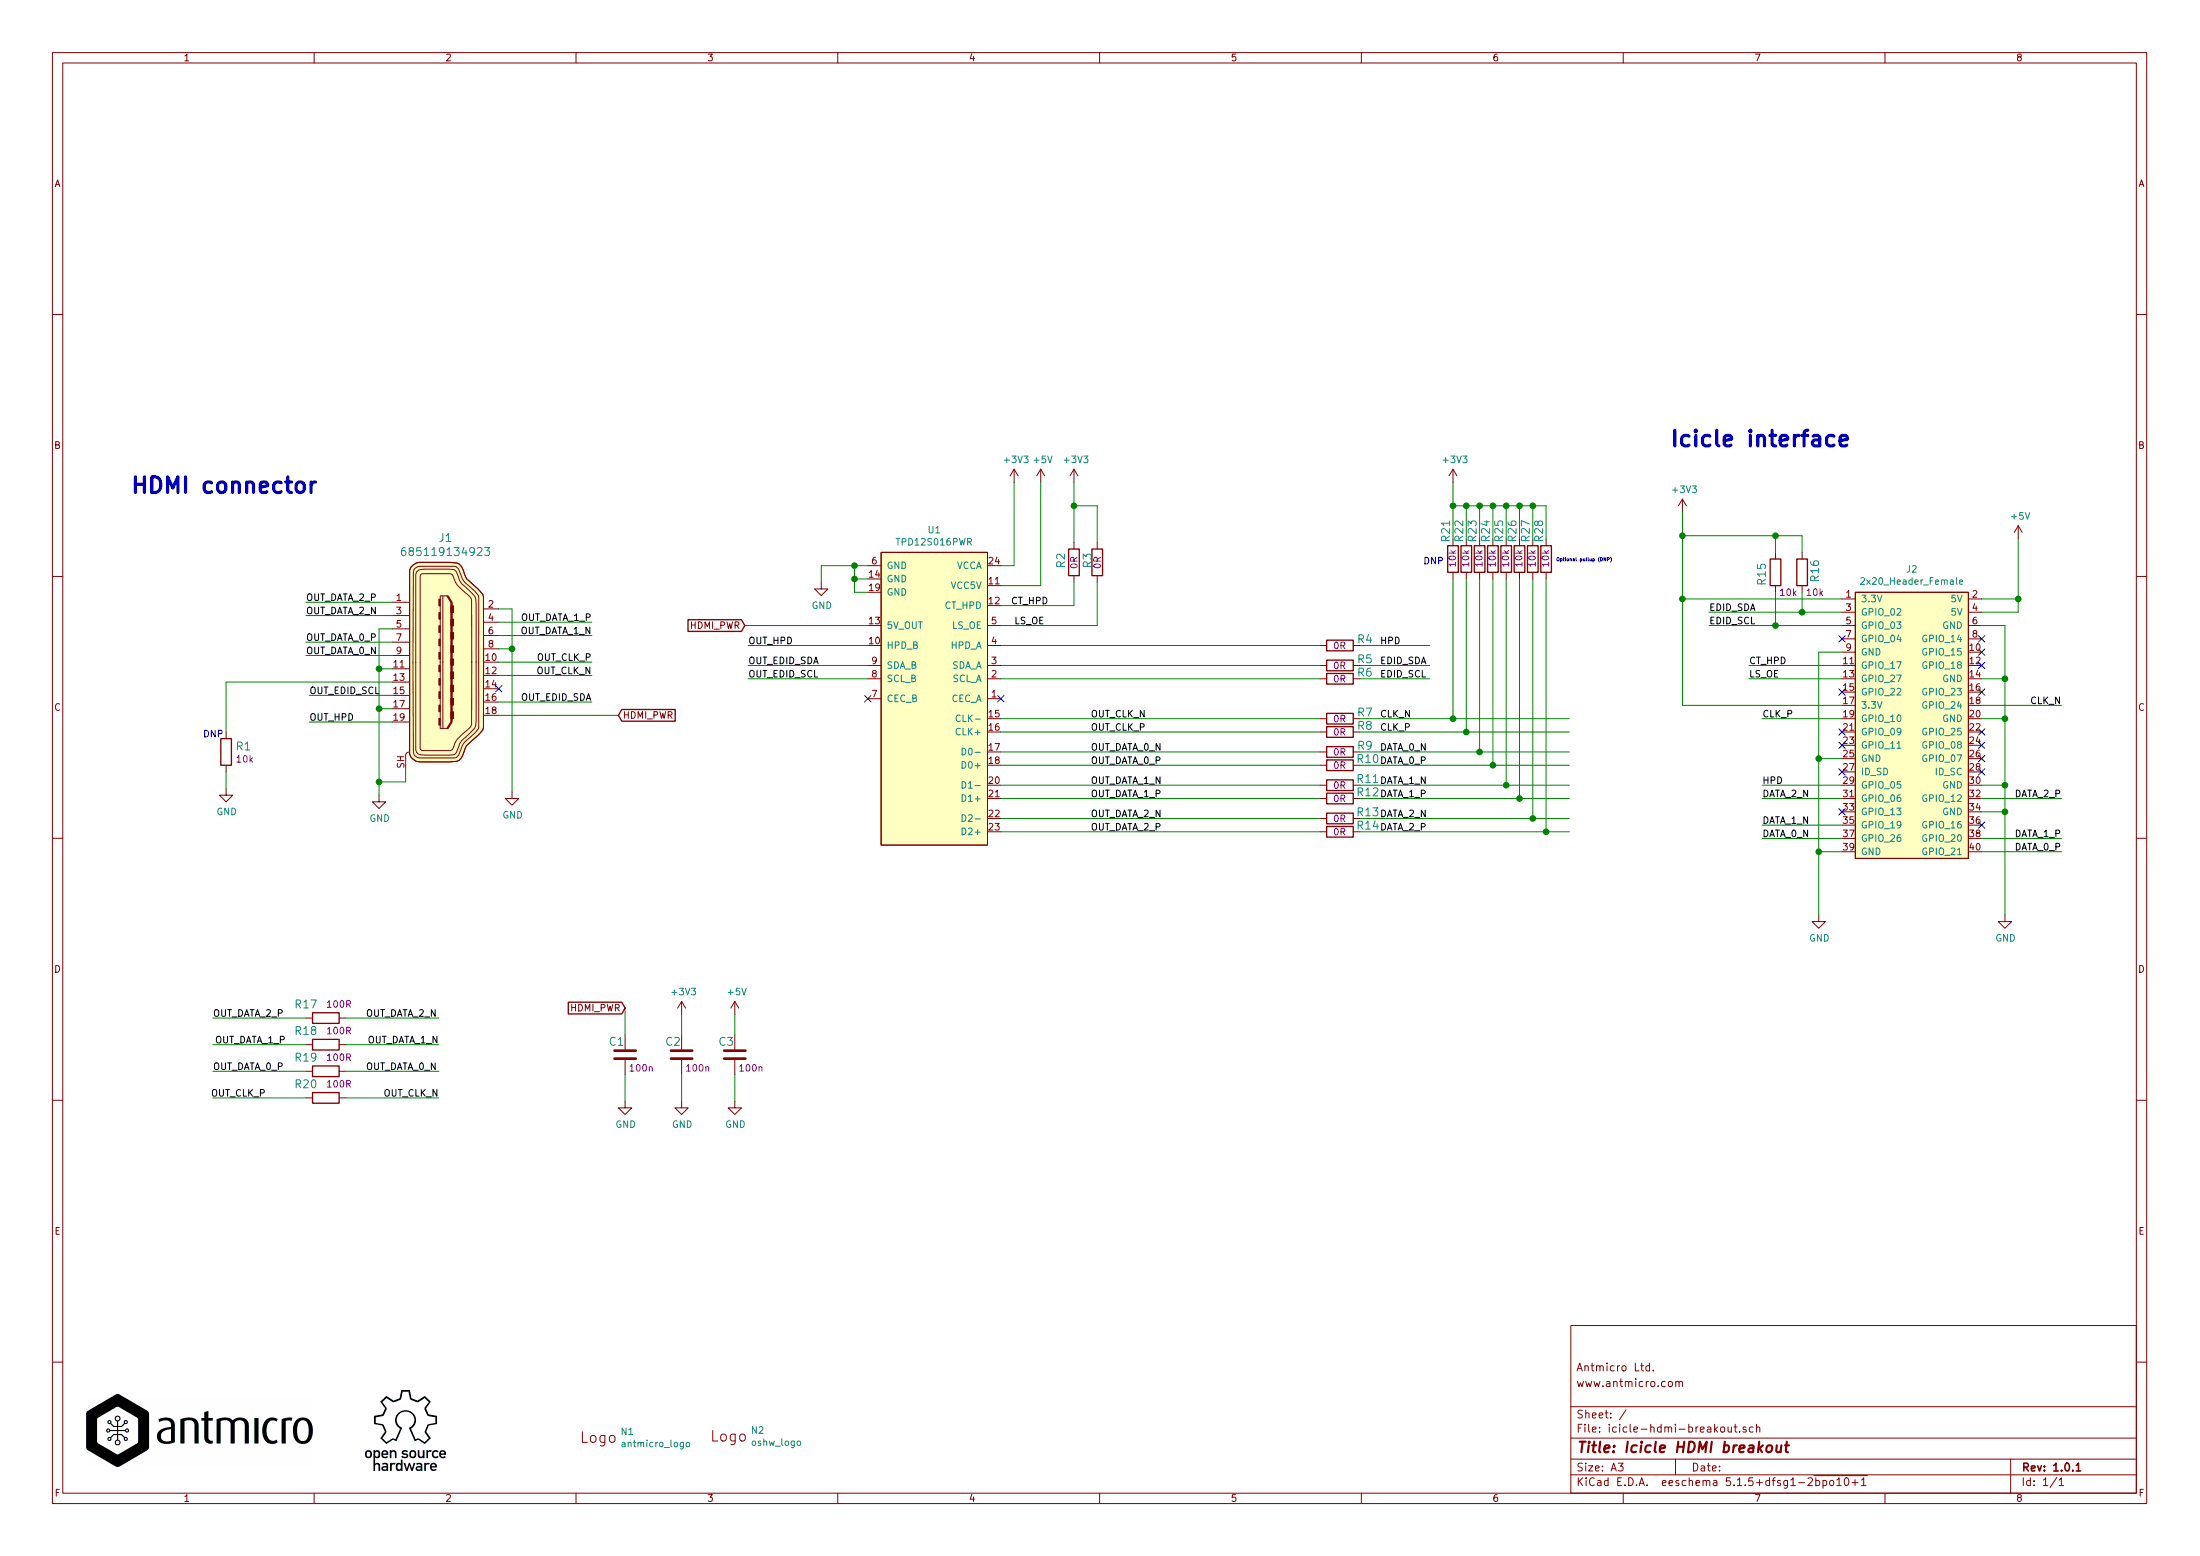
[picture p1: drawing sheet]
EESchema Schematic File Version 4
EELAYER 30 0
EELAYER END
$Descr A3 16535 11693
encoding utf-8
Sheet 1 1
Title "Icicle HDMI breakout"
Date ""
Rev "1.0.1"
Comp ""
Comment1 "www.antmicro.com"
Comment2 "Antmicro Ltd."
Comment3 ""
Comment4 ""
$EndDescr
Text Notes 975  3725 0    118  ~ 24
HDMI connector
$Comp
L icicle-hdmi-breakout:R_0R_0402 R14
U 1 1
P 10075 6250
F 0 "R14" H 9775 6300 60  0000 L CNN
F 1 "R_0R_0402" H 10075 6100 60  0001 C CNN
F 2 "icicle-hdmi-breakout-footprints:0402-res" H 10275 6450 60  0001 L CNN
F 3 "" H 10075 6250 50  0001 C CNN
F 4 "PANASONIC" H 10275 6650 60  0001 L CNN "Manufacturer"
F 5 "ERJ2GE0R00X" H 10275 6550 60  0001 L CNN "MPN"
F 6 "0R" H 10025 6250 50  0000 L CNN "Val"
	1    10075 6250
	-1   0    0    -1  
$EndComp
$Comp
L icicle-hdmi-breakout:R_0R_0402 R12
U 1 1
P 10075 6000
F 0 "R12" H 9775 6050 60  0000 L CNN
F 1 "R_0R_0402" H 10075 5850 60  0001 C CNN
F 2 "icicle-hdmi-breakout-footprints:0402-res" H 10275 6200 60  0001 L CNN
F 3 "" H 10075 6000 50  0001 C CNN
F 4 "PANASONIC" H 10275 6400 60  0001 L CNN "Manufacturer"
F 5 "ERJ2GE0R00X" H 10275 6300 60  0001 L CNN "MPN"
F 6 "0R" H 10025 6000 50  0000 L CNN "Val"
	1    10075 6000
	-1   0    0    -1  
$EndComp
$Comp
L icicle-hdmi-breakout:R_0R_0402 R11
U 1 1
P 10075 5900
F 0 "R11" H 9775 5950 60  0000 L CNN
F 1 "R_0R_0402" H 10075 5750 60  0001 C CNN
F 2 "icicle-hdmi-breakout-footprints:0402-res" H 10275 6100 60  0001 L CNN
F 3 "" H 10075 5900 50  0001 C CNN
F 4 "PANASONIC" H 10275 6300 60  0001 L CNN "Manufacturer"
F 5 "ERJ2GE0R00X" H 10275 6200 60  0001 L CNN "MPN"
F 6 "0R" H 10025 5900 50  0000 L CNN "Val"
	1    10075 5900
	-1   0    0    -1  
$EndComp
$Comp
L icicle-hdmi-breakout:R_0R_0402 R9
U 1 1
P 10075 5650
F 0 "R9" H 9825 5700 60  0000 L CNN
F 1 "R_0R_0402" H 10075 5500 60  0001 C CNN
F 2 "icicle-hdmi-breakout-footprints:0402-res" H 10275 5850 60  0001 L CNN
F 3 "" H 10075 5650 50  0001 C CNN
F 4 "PANASONIC" H 10275 6050 60  0001 L CNN "Manufacturer"
F 5 "ERJ2GE0R00X" H 10275 5950 60  0001 L CNN "MPN"
F 6 "0R" H 10025 5650 50  0000 L CNN "Val"
	1    10075 5650
	-1   0    0    -1  
$EndComp
$Comp
L icicle-hdmi-breakout:R_0R_0402 R8
U 1 1
P 10075 5500
F 0 "R8" H 9825 5550 60  0000 L CNN
F 1 "R_0R_0402" H 10075 5350 60  0001 C CNN
F 2 "icicle-hdmi-breakout-footprints:0402-res" H 10275 5700 60  0001 L CNN
F 3 "" H 10075 5500 50  0001 C CNN
F 4 "PANASONIC" H 10275 5900 60  0001 L CNN "Manufacturer"
F 5 "ERJ2GE0R00X" H 10275 5800 60  0001 L CNN "MPN"
F 6 "0R" H 10025 5500 50  0000 L CNN "Val"
	1    10075 5500
	-1   0    0    -1  
$EndComp
$Comp
L icicle-hdmi-breakout:R_0R_0402 R7
U 1 1
P 10075 5400
F 0 "R7" H 9825 5450 60  0000 L CNN
F 1 "R_0R_0402" H 10075 5250 60  0001 C CNN
F 2 "icicle-hdmi-breakout-footprints:0402-res" H 10275 5600 60  0001 L CNN
F 3 "" H 10075 5400 50  0001 C CNN
F 4 "PANASONIC" H 10275 5800 60  0001 L CNN "Manufacturer"
F 5 "ERJ2GE0R00X" H 10275 5700 60  0001 L CNN "MPN"
F 6 "0R" H 10025 5400 50  0000 L CNN "Val"
	1    10075 5400
	-1   0    0    -1  
$EndComp
Wire Wire Line
	2850 5025 2850 4725
Connection ~ 2850 5025
Wire Wire Line
	2950 5025 2850 5025
Wire Wire Line
	4450 4975 3750 4975
Wire Wire Line
	2950 4725 2850 4725
Wire Wire Line
	2300 4925 2950 4925
Text Label 2300 4925 0    50   ~ 0
OUT_DATA_0_N
Wire Wire Line
	3750 4775 4450 4775
Wire Wire Line
	3750 5075 4450 5075
Wire Wire Line
	2950 4825 2300 4825
Wire Wire Line
	3750 4675 4450 4675
Wire Wire Line
	2950 4625 2300 4625
Wire Wire Line
	2950 4525 2300 4525
Wire Wire Line
	3050 5775 3050 5875
$Comp
L icicle-hdmi-breakout:685119134923 J1
U 1 1
P 3350 4975
F 0 "J1" H 3350 5912 60  0000 C CNN
F 1 "685119134923" H 3350 5806 60  0000 C CNN
F 2 "icicle-hdmi-breakout-footprints:HDMI_A_Female_685119134923" H 3550 5175 60  0001 L CNN
F 3 "https://en.wikipedia.org/wiki/HDMI" H 3550 5275 60  0001 L CNN
F 4 "685119134923" H 3550 5475 60  0001 L CNN "MPN"
F 5 "Amphenol" H 3550 6075 60  0001 L CNN "Manufacturer"
	1    3350 4975
	1    0    0    -1  
$EndComp
$Comp
L icicle-hdmi-breakout:GND #PWR02
U 1 1
P 2850 5975
F 0 "#PWR02" H 2850 5725 50  0001 C CNN
F 1 "GND" H 2855 5802 50  0000 C CNN
F 2 "" H 2850 5975 50  0001 C CNN
F 3 "" H 2850 5975 50  0001 C CNN
	1    2850 5975
	1    0    0    -1  
$EndComp
Text Label 2300 4825 0    50   ~ 0
OUT_DATA_0_P
Text Label 4450 4775 2    50   ~ 0
OUT_DATA_1_N
Text Label 4450 4675 2    50   ~ 0
OUT_DATA_1_P
Text Label 4450 5075 2    50   ~ 0
OUT_CLK_N
Text Label 4450 4975 2    50   ~ 0
OUT_CLK_P
Text Label 2300 4525 0    50   ~ 0
OUT_DATA_2_P
Text Label 2300 4625 0    50   ~ 0
OUT_DATA_2_N
Text Label 8200 5900 0    50   ~ 0
OUT_DATA_1_N
Text Label 8200 6000 0    50   ~ 0
OUT_DATA_1_P
Text Label 8200 5500 0    50   ~ 0
OUT_CLK_P
Text Label 8200 6250 0    50   ~ 0
OUT_DATA_2_P
Text Label 8200 6150 0    50   ~ 0
OUT_DATA_2_N
Text Label 8200 5400 0    50   ~ 0
OUT_CLK_N
Wire Wire Line
	13250 5400 13850 5400
Wire Wire Line
	13850 6200 13250 6200
Wire Wire Line
	14900 6300 15500 6300
Text Label 15500 6300 2    50   ~ 0
DATA_1_P
Text Label 13250 5400 0    50   ~ 0
CLK_P
Wire Wire Line
	13250 6300 13850 6300
Text Label 13250 6300 0    50   ~ 0
DATA_0_N
Wire Wire Line
	14900 6400 15500 6400
Wire Wire Line
	13850 6000 13250 6000
Wire Wire Line
	14900 6000 15500 6000
Text Label 15500 6400 2    50   ~ 0
DATA_0_P
Text Label 15500 5300 2    50   ~ 0
CLK_N
Wire Wire Line
	14900 5300 15500 5300
Text Label 13250 6000 0    50   ~ 0
DATA_2_N
Text Label 15500 6000 2    50   ~ 0
DATA_2_P
Text Label 13250 6200 0    50   ~ 0
DATA_1_N
$Comp
L icicle-hdmi-breakout:2x20_Header_Female J2
U 1 1
P 14400 4800
F 0 "J2" H 14375 5325 50  0000 C CNN
F 1 "2x20_Header_Female" H 14375 5234 50  0000 C CNN
F 2 "icicle-hdmi-breakout-footprints:PinHeader_2x40_P2.54_Drill1mm" H 15400 3900 60  0001 L CNN
F 3 "http://www.farnell.com/datasheets/2585490.pdf?_ga=2.43255777.554339948.1570014617-156563690.1566371002&_gac=1.3485316.1567754175.EAIaIQobChMI-6rQsNO75AIVzpAYCh2nygb2EAQYASABEgIdyvD_BwE" H 15400 4050 60  0001 L CNN
F 4 "2214S-40SG-85 " H 14050 2900 60  0001 L CNN "MPN"
F 5 "MULTICOMP" H 14200 2800 60  0001 L CNN "Manufacturer"
	1    14400 4800
	1    0    0    -1  
$EndComp
Text Label 12850 4700 0    50   ~ 0
EDID_SCL
Text Label 12850 4600 0    50   ~ 0
EDID_SDA
Text Label 13250 5900 0    50   ~ 0
HPD
Wire Wire Line
	13250 5900 13850 5900
Wire Wire Line
	2850 5025 2850 5325
Wire Wire Line
	2950 5425 2325 5425
Text Label 2325 5425 0    50   ~ 0
OUT_HPD
Wire Wire Line
	13850 5300 12650 5300
Wire Wire Line
	12650 5300 12650 4500
Wire Wire Line
	13850 4500 12650 4500
Connection ~ 12650 4500
Wire Wire Line
	12650 4500 12650 4025
$Comp
L icicle-hdmi-breakout:+3V3 #PWR013
U 1 1
P 12650 3850
F 0 "#PWR013" H 12650 3700 50  0001 C CNN
F 1 "+3V3" H 12665 4023 50  0000 C CNN
F 2 "" H 12650 3850 50  0001 C CNN
F 3 "" H 12650 3850 50  0001 C CNN
	1    12650 3850
	1    0    0    -1  
$EndComp
$Comp
L icicle-hdmi-breakout:R_10k_0402 R16
U 1 1
P 13550 4300
F 0 "R16" H 13450 4400 60  0000 L CNN
F 1 "R_10k_0402" H 13550 4150 60  0001 C CNN
F 2 "icicle-hdmi-breakout-footprints:0402-res" H 13750 4500 60  0001 L CNN
F 3 "" H 13550 4300 50  0001 C CNN
F 4 "VISHAY" H 13750 4700 60  0001 L CNN "Manufacturer"
F 5 "CRCW040210K0FKEDHP" H 13750 4600 60  0001 L CNN "MPN"
F 6 "10k" V 13700 4325 50  0000 L CNN "Val"
	1    13550 4300
	0    1    1    0   
$EndComp
Wire Wire Line
	13550 4600 13550 4450
Wire Wire Line
	13350 4700 13350 4450
$Comp
L icicle-hdmi-breakout:R_10k_0402 R15
U 1 1
P 13350 4300
F 0 "R15" H 13275 4200 60  0000 L CNN
F 1 "R_10k_0402" H 13350 4150 60  0001 C CNN
F 2 "icicle-hdmi-breakout-footprints:0402-res" H 13550 4500 60  0001 L CNN
F 3 "" H 13350 4300 50  0001 C CNN
F 4 "VISHAY" H 13550 4700 60  0001 L CNN "Manufacturer"
F 5 "CRCW040210K0FKEDHP" H 13550 4600 60  0001 L CNN "MPN"
F 6 "10k" V 13500 4325 50  0000 L CNN "Val"
	1    13350 4300
	0    1    1    0   
$EndComp
Wire Wire Line
	13550 4150 13550 4025
Wire Wire Line
	13350 4025 13350 4150
Wire Wire Line
	13350 4025 13550 4025
Connection ~ 13350 4700
Wire Wire Line
	13350 4700 13850 4700
Connection ~ 13550 4600
Wire Wire Line
	13550 4600 13850 4600
Wire Wire Line
	12850 4600 13550 4600
Wire Wire Line
	12850 4700 13350 4700
Connection ~ 12650 4025
Wire Wire Line
	12650 4025 12650 3850
$Comp
L icicle-hdmi-breakout:antmicro_logo N1
U 1 1
P 4450 10850
F 0 "N1" H 4664 10943 50  0000 L CNN
F 1 "antmicro_logo" H 4664 10852 50  0000 L CNN
F 2 "icicle-hdmi-breakout-footprints:antmicro-logo_scaled_20mm" H 4350 11100 50  0001 C CNN
F 3 "" H 4450 11200 50  0001 C CNN
	1    4450 10850
	1    0    0    -1  
$EndComp
$Comp
L icicle-hdmi-breakout:oshw_logo N2
U 1 1
P 5450 10750
F 0 "N2" H 5644 10753 50  0000 L CNN
F 1 "oshw_logo" H 5644 10662 50  0000 L CNN
F 2 "icicle-hdmi-breakout-footprints:oshw-logo" H 5470 10510 50  0001 C CNN
F 3 "" H 5450 10750 50  0001 C CNN
	1    5450 10750
	1    0    0    -1  
$EndComp
Text Label 8200 5750 0    50   ~ 0
OUT_DATA_0_P
Text Label 8200 5650 0    50   ~ 0
OUT_DATA_0_N
Text Label 2325 5225 0    50   ~ 0
OUT_EDID_SCL
Text Label 4450 5275 2    50   ~ 0
OUT_EDID_SDA
Wire Wire Line
	2325 5225 2950 5225
Wire Wire Line
	3750 5275 4450 5275
$Comp
L antmicroTVSDiodes:TPD12S016PWR U1
U 1 1
P 7425 6350
F 0 "U1" H 7825 3985 50  0000 C CNN
F 1 "TPD12S016PWR" H 7825 4076 50  0000 C CNN
F 2 "antmicro-footprints:TPD12S016PWR" H 7425 6350 50  0001 C CNN
F 3 "http://www.ti.com/lit/ds/symlink/tpd12s016.pdf" H 7425 6350 50  0001 C CNN
F 4 "TPD8S009DSMR" H 7425 6350 50  0001 C CNN "MPN"
F 5 "Texas Instruments" H 7425 6350 50  0001 C CNN "Manufacturer"
	1    7425 6350
	-1   0    0    1   
$EndComp
Wire Wire Line
	6525 4450 6425 4450
Wire Wire Line
	6425 4450 6425 4350
Wire Wire Line
	6425 4250 6525 4250
Wire Wire Line
	6525 4350 6425 4350
Connection ~ 6425 4350
Wire Wire Line
	6425 4350 6425 4250
$Comp
L icicle-hdmi-breakout:GND #PWR09
U 1 1
P 6175 4375
F 0 "#PWR09" H 6175 4125 50  0001 C CNN
F 1 "GND" H 6180 4202 50  0000 C CNN
F 2 "" H 6175 4375 50  0001 C CNN
F 3 "" H 6175 4375 50  0001 C CNN
	1    6175 4375
	1    0    0    -1  
$EndComp
Wire Wire Line
	6425 4250 6175 4250
Wire Wire Line
	6175 4250 6175 4375
Connection ~ 6425 4250
Text Label 5625 5100 0    50   ~ 0
OUT_EDID_SCL
Text Label 5625 5000 0    50   ~ 0
OUT_EDID_SDA
Text Label 10375 5900 0    50   ~ 0
DATA_1_N
Text Label 10375 6000 0    50   ~ 0
DATA_1_P
Text Label 10375 5500 0    50   ~ 0
CLK_P
Text Label 10375 6250 0    50   ~ 0
DATA_2_P
Text Label 10375 5400 0    50   ~ 0
CLK_N
Text Label 10375 5750 0    50   ~ 0
DATA_0_P
Text Label 10375 5650 0    50   ~ 0
DATA_0_N
$Comp
L icicle-hdmi-breakout:R_0R_0402 R5
U 1 1
P 10075 5000
F 0 "R5" H 9825 5050 60  0000 L CNN
F 1 "R_0R_0402" H 10075 4850 60  0001 C CNN
F 2 "icicle-hdmi-breakout-footprints:0402-res" H 10275 5200 60  0001 L CNN
F 3 "" H 10075 5000 50  0001 C CNN
F 4 "PANASONIC" H 10275 5400 60  0001 L CNN "Manufacturer"
F 5 "ERJ2GE0R00X" H 10275 5300 60  0001 L CNN "MPN"
F 6 "0R" H 10025 5000 50  0000 L CNN "Val"
	1    10075 5000
	-1   0    0    -1  
$EndComp
$Comp
L icicle-hdmi-breakout:R_0R_0402 R6
U 1 1
P 10075 5100
F 0 "R6" H 9825 5150 60  0000 L CNN
F 1 "R_0R_0402" H 10075 4950 60  0001 C CNN
F 2 "icicle-hdmi-breakout-footprints:0402-res" H 10275 5300 60  0001 L CNN
F 3 "" H 10075 5100 50  0001 C CNN
F 4 "PANASONIC" H 10275 5500 60  0001 L CNN "Manufacturer"
F 5 "ERJ2GE0R00X" H 10275 5400 60  0001 L CNN "MPN"
F 6 "0R" H 10025 5100 50  0000 L CNN "Val"
	1    10075 5100
	-1   0    0    -1  
$EndComp
Wire Wire Line
	7525 5000 9925 5000
Wire Wire Line
	7525 5100 9925 5100
Wire Wire Line
	7525 4850 9925 4850
Wire Wire Line
	5625 4850 6525 4850
Text Label 5625 4850 0    50   ~ 0
OUT_HPD
Wire Wire Line
	5625 5000 6525 5000
Wire Wire Line
	5625 5100 6525 5100
Text Label 10375 5100 0    50   ~ 0
EDID_SCL
Text Label 10375 5000 0    50   ~ 0
EDID_SDA
Text Label 10375 4850 0    50   ~ 0
HPD
$Comp
L icicle-hdmi-breakout:+3V3 #PWR04
U 1 1
P 5125 7625
F 0 "#PWR04" H 5125 7475 50  0001 C CNN
F 1 "+3V3" H 5140 7798 50  0000 C CNN
F 2 "" H 5125 7625 50  0001 C CNN
F 3 "" H 5125 7625 50  0001 C CNN
	1    5125 7625
	1    0    0    -1  
$EndComp
$Comp
L icicle-hdmi-breakout:GND #PWR05
U 1 1
P 5125 8275
F 0 "#PWR05" H 5125 8025 50  0001 C CNN
F 1 "GND" H 5130 8102 50  0000 C CNN
F 2 "" H 5125 8275 50  0001 C CNN
F 3 "" H 5125 8275 50  0001 C CNN
	1    5125 8275
	1    0    0    -1  
$EndComp
Wire Wire Line
	5125 8075 5125 8275
Wire Wire Line
	7525 4250 7625 4250
NoConn ~ 6525 5250
NoConn ~ 7525 5250
Wire Wire Line
	14900 4700 15075 4700
Wire Wire Line
	15075 4700 15075 5100
Wire Wire Line
	14900 5100 15075 5100
Connection ~ 15075 5100
Wire Wire Line
	15075 5100 15075 5400
Wire Wire Line
	14900 5400 15075 5400
Connection ~ 15075 5400
Wire Wire Line
	15075 5400 15075 5900
Wire Wire Line
	14900 5900 15075 5900
Connection ~ 15075 5900
Wire Wire Line
	15075 5900 15075 6100
Wire Wire Line
	14900 6100 15075 6100
Connection ~ 15075 6100
Wire Wire Line
	15075 6100 15075 6875
Connection ~ 13350 4025
Wire Wire Line
	13350 4025 12650 4025
Wire Wire Line
	13850 4900 13675 4900
Wire Wire Line
	13675 4900 13675 5700
Wire Wire Line
	13850 6400 13675 6400
Connection ~ 13675 6400
Wire Wire Line
	13675 6400 13675 6875
Wire Wire Line
	13850 5700 13675 5700
Connection ~ 13675 5700
Wire Wire Line
	13675 5700 13675 6400
$Comp
L icicle-hdmi-breakout:GND #PWR014
U 1 1
P 13675 6875
F 0 "#PWR014" H 13675 6625 50  0001 C CNN
F 1 "GND" H 13680 6702 50  0000 C CNN
F 2 "" H 13675 6875 50  0001 C CNN
F 3 "" H 13675 6875 50  0001 C CNN
	1    13675 6875
	1    0    0    -1  
$EndComp
$Comp
L icicle-hdmi-breakout:GND #PWR015
U 1 1
P 15075 6875
F 0 "#PWR015" H 15075 6625 50  0001 C CNN
F 1 "GND" H 15080 6702 50  0000 C CNN
F 2 "" H 15075 6875 50  0001 C CNN
F 3 "" H 15075 6875 50  0001 C CNN
	1    15075 6875
	1    0    0    -1  
$EndComp
Wire Wire Line
	14900 4600 15175 4600
Wire Wire Line
	15175 4600 15175 4500
Wire Wire Line
	14900 4500 15175 4500
Connection ~ 15175 4500
Wire Wire Line
	15175 4500 15175 4050
$Comp
L icicle-hdmi-breakout:+5V #PWR016
U 1 1
P 15175 4050
F 0 "#PWR016" H 15175 3900 50  0001 C CNN
F 1 "+5V" H 15190 4223 50  0000 C CNN
F 2 "" H 15175 4050 50  0001 C CNN
F 3 "" H 15175 4050 50  0001 C CNN
	1    15175 4050
	1    0    0    -1  
$EndComp
Wire Wire Line
	3750 4875 3850 4875
Connection ~ 3850 4875
Wire Wire Line
	3750 4575 3850 4575
Wire Wire Line
	3850 4575 3850 4875
$Comp
L icicle-hdmi-breakout:GND #PWR08
U 1 1
P 3850 5950
F 0 "#PWR08" H 3850 5700 50  0001 C CNN
F 1 "GND" H 3855 5777 50  0000 C CNN
F 2 "" H 3850 5950 50  0001 C CNN
F 3 "" H 3850 5950 50  0001 C CNN
	1    3850 5950
	1    0    0    -1  
$EndComp
Wire Wire Line
	3050 5875 2850 5875
Connection ~ 2850 5875
Wire Wire Line
	2850 5875 2850 5975
$Comp
L icicle-hdmi-breakout:C_100n_0402_16V C3
U 1 1
P 5525 7925
F 0 "C3" H 5400 8025 60  0000 L CNN
F 1 "C_100n_0402_16V" H 5525 7775 60  0001 C CNN
F 2 "icicle-hdmi-breakout-footprints:0402-cap" H 5725 8125 60  0001 L CNN
F 3 "" H 5525 7925 50  0001 C CNN
F 4 "MULTICOMP" H 5725 8325 60  0001 L CNN "Manufacturer"
F 5 "MC0402B104K160CT" H 5725 8225 60  0001 L CNN "MPN"
F 6 "100n" H 5550 7825 50  0000 L CNN "Val"
	1    5525 7925
	1    0    0    -1  
$EndComp
$Comp
L icicle-hdmi-breakout:+5V #PWR06
U 1 1
P 5525 7625
F 0 "#PWR06" H 5525 7475 50  0001 C CNN
F 1 "+5V" H 5540 7798 50  0000 C CNN
F 2 "" H 5525 7625 50  0001 C CNN
F 3 "" H 5525 7625 50  0001 C CNN
	1    5525 7625
	1    0    0    -1  
$EndComp
Wire Wire Line
	5525 7775 5525 7625
Wire Wire Line
	5525 8075 5525 8275
$Comp
L icicle-hdmi-breakout:GND #PWR07
U 1 1
P 5525 8275
F 0 "#PWR07" H 5525 8025 50  0001 C CNN
F 1 "GND" H 5530 8102 50  0000 C CNN
F 2 "" H 5525 8275 50  0001 C CNN
F 3 "" H 5525 8275 50  0001 C CNN
	1    5525 8275
	1    0    0    -1  
$EndComp
Wire Wire Line
	5125 7625 5125 7775
$Comp
L icicle-hdmi-breakout:+3V3 #PWR010
U 1 1
P 7625 3625
F 0 "#PWR010" H 7625 3475 50  0001 C CNN
F 1 "+3V3" H 7640 3798 50  0000 C CNN
F 2 "" H 7625 3625 50  0001 C CNN
F 3 "" H 7625 3625 50  0001 C CNN
	1    7625 3625
	1    0    0    -1  
$EndComp
Wire Wire Line
	7625 3625 7625 4250
$Comp
L icicle-hdmi-breakout:C_100n_0402_16V C2
U 1 1
P 5125 7925
F 0 "C2" H 5000 8025 60  0000 L CNN
F 1 "C_100n_0402_16V" H 5125 7775 60  0001 C CNN
F 2 "icicle-hdmi-breakout-footprints:0402-cap" H 5325 8125 60  0001 L CNN
F 3 "" H 5125 7925 50  0001 C CNN
F 4 "MULTICOMP" H 5325 8325 60  0001 L CNN "Manufacturer"
F 5 "MC0402B104K160CT" H 5325 8225 60  0001 L CNN "MPN"
F 6 "100n" H 5150 7825 50  0000 L CNN "Val"
	1    5125 7925
	1    0    0    -1  
$EndComp
Wire Wire Line
	7525 4400 7825 4400
Wire Wire Line
	7825 4400 7825 3625
$Comp
L icicle-hdmi-breakout:+5V #PWR011
U 1 1
P 7825 3625
F 0 "#PWR011" H 7825 3475 50  0001 C CNN
F 1 "+5V" H 7840 3798 50  0000 C CNN
F 2 "" H 7825 3625 50  0001 C CNN
F 3 "" H 7825 3625 50  0001 C CNN
	1    7825 3625
	1    0    0    -1  
$EndComp
Text GLabel 4650 5375 2    50   Input ~ 0
HDMI_PWR
Text GLabel 5600 4700 0    50   Input ~ 0
HDMI_PWR
Wire Wire Line
	3750 5375 4650 5375
Text GLabel 4700 7575 0    50   Input ~ 0
HDMI_PWR
$Comp
L icicle-hdmi-breakout:GND #PWR03
U 1 1
P 4700 8275
F 0 "#PWR03" H 4700 8025 50  0001 C CNN
F 1 "GND" H 4705 8102 50  0000 C CNN
F 2 "" H 4700 8275 50  0001 C CNN
F 3 "" H 4700 8275 50  0001 C CNN
	1    4700 8275
	1    0    0    -1  
$EndComp
Wire Wire Line
	4700 8075 4700 8275
Wire Wire Line
	4700 7575 4700 7775
$Comp
L icicle-hdmi-breakout:C_100n_0402_16V C1
U 1 1
P 4700 7925
F 0 "C1" H 4575 8025 60  0000 L CNN
F 1 "C_100n_0402_16V" H 4700 7775 60  0001 C CNN
F 2 "icicle-hdmi-breakout-footprints:0402-cap" H 4900 8125 60  0001 L CNN
F 3 "" H 4700 7925 50  0001 C CNN
F 4 "MULTICOMP" H 4900 8325 60  0001 L CNN "Manufacturer"
F 5 "MC0402B104K160CT" H 4900 8225 60  0001 L CNN "MPN"
F 6 "100n" H 4725 7825 50  0000 L CNN "Val"
	1    4700 7925
	1    0    0    -1  
$EndComp
Wire Wire Line
	2950 5125 1700 5125
Wire Wire Line
	1700 5125 1700 5500
$Comp
L icicle-hdmi-breakout:R_10k_0402 R1
U 1 1
P 1700 5650
F 0 "R1" V 1655 5720 60  0000 L CNN
F 1 "R_10k_0402" H 1700 5500 60  0001 C CNN
F 2 "icicle-hdmi-breakout-footprints:0402-res" H 1900 5850 60  0001 L CNN
F 3 "" H 1700 5650 50  0001 C CNN
F 4 "VISHAY" H 1900 6050 60  0001 L CNN "Manufacturer"
F 5 "CRCW040210K0FKEDHP" H 1900 5950 60  0001 L CNN "MPN"
F 6 "10k" V 1753 5720 50  0000 L CNN "Val"
F 7 "1" V 1700 5650 50  0001 C CNN "DNP"
	1    1700 5650
	0    1    1    0   
$EndComp
$Comp
L icicle-hdmi-breakout:GND #PWR01
U 1 1
P 1700 5925
F 0 "#PWR01" H 1700 5675 50  0001 C CNN
F 1 "GND" H 1705 5752 50  0000 C CNN
F 2 "" H 1700 5925 50  0001 C CNN
F 3 "" H 1700 5925 50  0001 C CNN
	1    1700 5925
	1    0    0    -1  
$EndComp
Wire Wire Line
	1700 5925 1700 5800
Wire Wire Line
	3850 4875 3850 5950
NoConn ~ 3750 5175
Connection ~ 2850 5325
Wire Wire Line
	2850 5325 2850 5875
Wire Wire Line
	2850 5325 2950 5325
Text Notes 1525 5550 0    50   ~ 0
DNP
$Comp
L icicle-hdmi-breakout:R_0R_0402 R2
U 1 1
P 8075 4225
F 0 "R2" H 8000 4325 60  0000 L CNN
F 1 "R_0R_0402" H 8075 4075 60  0001 C CNN
F 2 "icicle-hdmi-breakout-footprints:0402-res" H 8275 4425 60  0001 L CNN
F 3 "" H 8075 4225 50  0001 C CNN
F 4 "PANASONIC" H 8275 4625 60  0001 L CNN "Manufacturer"
F 5 "ERJ2GE0R00X" H 8275 4525 60  0001 L CNN "MPN"
F 6 "0R" H 8025 4225 50  0000 L CNN "Val"
	1    8075 4225
	0    -1   1    0   
$EndComp
$Comp
L icicle-hdmi-breakout:R_0R_0402 R3
U 1 1
P 8250 4225
F 0 "R3" H 8175 4300 60  0000 L CNN
F 1 "R_0R_0402" H 8250 4075 60  0001 C CNN
F 2 "icicle-hdmi-breakout-footprints:0402-res" H 8450 4425 60  0001 L CNN
F 3 "" H 8250 4225 50  0001 C CNN
F 4 "PANASONIC" H 8450 4625 60  0001 L CNN "Manufacturer"
F 5 "ERJ2GE0R00X" H 8450 4525 60  0001 L CNN "MPN"
F 6 "0R" H 8200 4225 50  0000 L CNN "Val"
	1    8250 4225
	0    -1   1    0   
$EndComp
Wire Wire Line
	7525 4700 8250 4700
Wire Wire Line
	8250 4700 8250 4375
Wire Wire Line
	7525 4550 8075 4550
Wire Wire Line
	8075 4550 8075 4375
Wire Wire Line
	8075 4075 8075 3800
$Comp
L icicle-hdmi-breakout:+3V3 #PWR012
U 1 1
P 8075 3625
F 0 "#PWR012" H 8075 3475 50  0001 C CNN
F 1 "+3V3" H 8090 3798 50  0000 C CNN
F 2 "" H 8075 3625 50  0001 C CNN
F 3 "" H 8075 3625 50  0001 C CNN
	1    8075 3625
	1    0    0    -1  
$EndComp
Text Label 7600 4550 0    50   ~ 0
CT_HPD
Text Label 7625 4700 0    50   ~ 0
LS_OE
Wire Wire Line
	13850 5000 13150 5000
Wire Wire Line
	13850 5100 13150 5100
Text Label 13150 5000 0    50   ~ 0
CT_HPD
Text Label 13150 5100 0    50   ~ 0
LS_OE
Wire Wire Line
	8250 4075 8250 3800
Wire Wire Line
	8250 3800 8075 3800
Connection ~ 8075 3800
Wire Wire Line
	8075 3800 8075 3625
NoConn ~ 14900 4800
NoConn ~ 14900 4900
NoConn ~ 14900 5000
NoConn ~ 14900 5200
NoConn ~ 14900 5500
NoConn ~ 14900 5600
NoConn ~ 14900 5800
NoConn ~ 13850 5800
NoConn ~ 13850 6100
NoConn ~ 13850 5600
NoConn ~ 13850 5500
NoConn ~ 13850 5200
NoConn ~ 13850 4800
NoConn ~ 14900 5700
NoConn ~ 14900 6200
$Comp
L icicle-hdmi-breakout:R_0R_0402 R10
U 1 1
P 10075 5750
F 0 "R10" H 9775 5800 60  0000 L CNN
F 1 "R_0R_0402" H 10075 5600 60  0001 C CNN
F 2 "icicle-hdmi-breakout-footprints:0402-res" H 10275 5950 60  0001 L CNN
F 3 "" H 10075 5750 50  0001 C CNN
F 4 "PANASONIC" H 10275 6150 60  0001 L CNN "Manufacturer"
F 5 "ERJ2GE0R00X" H 10275 6050 60  0001 L CNN "MPN"
F 6 "0R" H 10025 5750 50  0000 L CNN "Val"
	1    10075 5750
	-1   0    0    -1  
$EndComp
$Comp
L icicle-hdmi-breakout:R_100R_0402 R17
U 1 1
P 2450 7650
F 0 "R17" H 2600 7550 60  0000 C CNN
F 1 "R_100R_0402" H 2450 7500 60  0001 C CNN
F 2 "icicle-hdmi-breakout-footprints:0402-res" H 2650 7850 60  0001 L CNN
F 3 "" H 2450 7650 50  0001 C CNN
F 4 "BOURNS" H 2650 8050 60  0001 L CNN "Manufacturer"
F 5 "CR0402-FX-1000GLF" H 2650 7950 60  0001 L CNN "MPN"
F 6 "100R" H 2350 7550 50  0000 C CNN "Val"
	1    2450 7650
	-1   0    0    1   
$EndComp
$Comp
L icicle-hdmi-breakout:R_100R_0402 R18
U 1 1
P 2450 7850
F 0 "R18" H 2600 7750 60  0000 C CNN
F 1 "R_100R_0402" H 2450 7700 60  0001 C CNN
F 2 "icicle-hdmi-breakout-footprints:0402-res" H 2650 8050 60  0001 L CNN
F 3 "" H 2450 7850 50  0001 C CNN
F 4 "BOURNS" H 2650 8250 60  0001 L CNN "Manufacturer"
F 5 "CR0402-FX-1000GLF" H 2650 8150 60  0001 L CNN "MPN"
F 6 "100R" H 2350 7750 50  0000 C CNN "Val"
	1    2450 7850
	-1   0    0    1   
$EndComp
$Comp
L icicle-hdmi-breakout:R_100R_0402 R19
U 1 1
P 2450 8050
F 0 "R19" H 2600 7950 60  0000 C CNN
F 1 "R_100R_0402" H 2450 7900 60  0001 C CNN
F 2 "icicle-hdmi-breakout-footprints:0402-res" H 2650 8250 60  0001 L CNN
F 3 "" H 2450 8050 50  0001 C CNN
F 4 "BOURNS" H 2650 8450 60  0001 L CNN "Manufacturer"
F 5 "CR0402-FX-1000GLF" H 2650 8350 60  0001 L CNN "MPN"
F 6 "100R" H 2350 7950 50  0000 C CNN "Val"
	1    2450 8050
	-1   0    0    1   
$EndComp
$Comp
L icicle-hdmi-breakout:R_100R_0402 R20
U 1 1
P 2450 8250
F 0 "R20" H 2600 8150 60  0000 C CNN
F 1 "R_100R_0402" H 2450 8100 60  0001 C CNN
F 2 "icicle-hdmi-breakout-footprints:0402-res" H 2650 8450 60  0001 L CNN
F 3 "" H 2450 8250 50  0001 C CNN
F 4 "BOURNS" H 2650 8650 60  0001 L CNN "Manufacturer"
F 5 "CR0402-FX-1000GLF" H 2650 8550 60  0001 L CNN "MPN"
F 6 "100R" H 2350 8150 50  0000 C CNN "Val"
	1    2450 8250
	-1   0    0    1   
$EndComp
Text Label 1600 7650 0    50   ~ 0
OUT_DATA_2_P
Text Label 2750 7650 0    50   ~ 0
OUT_DATA_2_N
Text Label 1600 8050 0    50   ~ 0
OUT_DATA_0_P
Text Label 2750 8050 0    50   ~ 0
OUT_DATA_0_N
Text Label 2150 7850 2    50   ~ 0
OUT_DATA_1_P
Text Label 3300 7850 2    50   ~ 0
OUT_DATA_1_N
Text Label 2000 8250 2    50   ~ 0
OUT_CLK_P
Text Label 3300 8250 2    50   ~ 0
OUT_CLK_N
Wire Wire Line
	2600 7650 3300 7650
Wire Wire Line
	2600 7850 3300 7850
Wire Wire Line
	2600 8050 3300 8050
Wire Wire Line
	2600 8250 3300 8250
Wire Wire Line
	2300 8250 1600 8250
Wire Wire Line
	2300 8050 1600 8050
Wire Wire Line
	2300 7850 1600 7850
Wire Wire Line
	1600 7650 2300 7650
Wire Wire Line
	5600 4700 6525 4700
$Comp
L icicle-hdmi-breakout:R_0R_0402 R13
U 1 1
P 10075 6150
F 0 "R13" H 9775 6200 60  0000 L CNN
F 1 "R_0R_0402" H 10075 6000 60  0001 C CNN
F 2 "icicle-hdmi-breakout-footprints:0402-res" H 10275 6350 60  0001 L CNN
F 3 "" H 10075 6150 50  0001 C CNN
F 4 "PANASONIC" H 10275 6550 60  0001 L CNN "Manufacturer"
F 5 "ERJ2GE0R00X" H 10275 6450 60  0001 L CNN "MPN"
F 6 "0R" H 10025 6150 50  0000 L CNN "Val"
	1    10075 6150
	-1   0    0    -1  
$EndComp
Text Label 10375 6150 0    50   ~ 0
DATA_2_N
$Comp
L icicle-hdmi-breakout:R_0R_0402 R4
U 1 1
P 10075 4850
F 0 "R4" H 9825 4900 60  0000 L CNN
F 1 "R_0R_0402" H 10075 4700 60  0001 C CNN
F 2 "icicle-hdmi-breakout-footprints:0402-res" H 10275 5050 60  0001 L CNN
F 3 "" H 10075 4850 50  0001 C CNN
F 4 "PANASONIC" H 10275 5250 60  0001 L CNN "Manufacturer"
F 5 "ERJ2GE0R00X" H 10275 5150 60  0001 L CNN "MPN"
F 6 "0R" H 10025 4850 50  0000 L CNN "Val"
	1    10075 4850
	-1   0    0    -1  
$EndComp
$Comp
L icicle-hdmi-breakout:R_10k_0402 R21
U 1 1
P 10925 4200
F 0 "R21" H 10625 4150 60  0000 L CNN
F 1 "R_10k_0402" H 10925 4050 60  0001 C CNN
F 2 "icicle-hdmi-breakout-footprints:0402-res" H 11125 4400 60  0001 L CNN
F 3 "" H 10925 4200 50  0001 C CNN
F 4 "VISHAY" H 11125 4600 60  0001 L CNN "Manufacturer"
F 5 "CRCW040210K0FKEDHP" H 11125 4500 60  0001 L CNN "MPN"
F 6 "10k" H 10850 4200 50  0000 L CNN "Val"
F 7 "1" H 10925 4200 50  0001 C CNN "DNP"
	1    10925 4200
	0    1    1    0   
$EndComp
$Comp
L icicle-hdmi-breakout:+3V3 #PWR0101
U 1 1
P 10925 3625
F 0 "#PWR0101" H 10925 3475 50  0001 C CNN
F 1 "+3V3" H 10940 3798 50  0000 C CNN
F 2 "" H 10925 3625 50  0001 C CNN
F 3 "" H 10925 3625 50  0001 C CNN
	1    10925 3625
	1    0    0    -1  
$EndComp
Wire Wire Line
	10925 4350 10925 5400
Wire Wire Line
	11025 4350 11025 5500
Wire Wire Line
	11125 4350 11125 5650
Wire Wire Line
	11225 4350 11225 5750
Wire Wire Line
	11325 4350 11325 5900
Wire Wire Line
	11425 4350 11425 6000
Wire Wire Line
	11525 4350 11525 6150
Wire Wire Line
	11625 4350 11625 6250
Wire Wire Line
	10925 4050 10925 3800
Wire Wire Line
	11625 3800 11625 4050
Connection ~ 10925 3800
Wire Wire Line
	10925 3800 10925 3625
Wire Wire Line
	11525 4050 11525 3800
Connection ~ 11525 3800
Wire Wire Line
	11525 3800 11625 3800
Wire Wire Line
	11425 4050 11425 3800
Connection ~ 11425 3800
Wire Wire Line
	11425 3800 11525 3800
Wire Wire Line
	11325 4050 11325 3800
Connection ~ 11325 3800
Wire Wire Line
	11325 3800 11425 3800
Wire Wire Line
	11225 4050 11225 3800
Wire Wire Line
	10925 3800 11025 3800
Connection ~ 11225 3800
Wire Wire Line
	11225 3800 11325 3800
Wire Wire Line
	11125 4050 11125 3800
Connection ~ 11125 3800
Wire Wire Line
	11125 3800 11225 3800
Wire Wire Line
	11025 4050 11025 3800
Connection ~ 11025 3800
Wire Wire Line
	11025 3800 11125 3800
Text Notes 12550 3375 0    118  ~ 24
Icicle interface
Wire Wire Line
	10750 5000 10225 5000
Wire Wire Line
	10750 5100 10225 5100
Wire Wire Line
	10225 4850 10750 4850
Text Notes 11700 4225 0    25   ~ 0
Optional pullup (DNP)
$Comp
L icicle-hdmi-breakout:R_10k_0402 R22
U 1 1
P 11025 4200
F 0 "R22" H 10725 4150 60  0000 L CNN
F 1 "R_10k_0402" H 11025 4050 60  0001 C CNN
F 2 "icicle-hdmi-breakout-footprints:0402-res" H 11225 4400 60  0001 L CNN
F 3 "" H 11025 4200 50  0001 C CNN
F 4 "VISHAY" H 11225 4600 60  0001 L CNN "Manufacturer"
F 5 "CRCW040210K0FKEDHP" H 11225 4500 60  0001 L CNN "MPN"
F 6 "10k" H 10950 4200 50  0000 L CNN "Val"
F 7 "1" H 11025 4200 50  0001 C CNN "DNP"
	1    11025 4200
	0    1    1    0   
$EndComp
$Comp
L icicle-hdmi-breakout:R_10k_0402 R23
U 1 1
P 11125 4200
F 0 "R23" H 10825 4150 60  0000 L CNN
F 1 "R_10k_0402" H 11125 4050 60  0001 C CNN
F 2 "icicle-hdmi-breakout-footprints:0402-res" H 11325 4400 60  0001 L CNN
F 3 "" H 11125 4200 50  0001 C CNN
F 4 "VISHAY" H 11325 4600 60  0001 L CNN "Manufacturer"
F 5 "CRCW040210K0FKEDHP" H 11325 4500 60  0001 L CNN "MPN"
F 6 "10k" H 11050 4200 50  0000 L CNN "Val"
F 7 "1" H 11125 4200 50  0001 C CNN "DNP"
	1    11125 4200
	0    1    1    0   
$EndComp
$Comp
L icicle-hdmi-breakout:R_10k_0402 R24
U 1 1
P 11225 4200
F 0 "R24" H 10925 4150 60  0000 L CNN
F 1 "R_10k_0402" H 11225 4050 60  0001 C CNN
F 2 "icicle-hdmi-breakout-footprints:0402-res" H 11425 4400 60  0001 L CNN
F 3 "" H 11225 4200 50  0001 C CNN
F 4 "VISHAY" H 11425 4600 60  0001 L CNN "Manufacturer"
F 5 "CRCW040210K0FKEDHP" H 11425 4500 60  0001 L CNN "MPN"
F 6 "10k" H 11150 4200 50  0000 L CNN "Val"
F 7 "1" H 11225 4200 50  0001 C CNN "DNP"
	1    11225 4200
	0    1    1    0   
$EndComp
$Comp
L icicle-hdmi-breakout:R_10k_0402 R25
U 1 1
P 11325 4200
F 0 "R25" H 11025 4150 60  0000 L CNN
F 1 "R_10k_0402" H 11325 4050 60  0001 C CNN
F 2 "icicle-hdmi-breakout-footprints:0402-res" H 11525 4400 60  0001 L CNN
F 3 "" H 11325 4200 50  0001 C CNN
F 4 "VISHAY" H 11525 4600 60  0001 L CNN "Manufacturer"
F 5 "CRCW040210K0FKEDHP" H 11525 4500 60  0001 L CNN "MPN"
F 6 "10k" H 11250 4200 50  0000 L CNN "Val"
F 7 "1" H 11325 4200 50  0001 C CNN "DNP"
	1    11325 4200
	0    1    1    0   
$EndComp
$Comp
L icicle-hdmi-breakout:R_10k_0402 R26
U 1 1
P 11425 4200
F 0 "R26" H 11125 4150 60  0000 L CNN
F 1 "R_10k_0402" H 11425 4050 60  0001 C CNN
F 2 "icicle-hdmi-breakout-footprints:0402-res" H 11625 4400 60  0001 L CNN
F 3 "" H 11425 4200 50  0001 C CNN
F 4 "VISHAY" H 11625 4600 60  0001 L CNN "Manufacturer"
F 5 "CRCW040210K0FKEDHP" H 11625 4500 60  0001 L CNN "MPN"
F 6 "10k" H 11350 4200 50  0000 L CNN "Val"
F 7 "1" H 11425 4200 50  0001 C CNN "DNP"
	1    11425 4200
	0    1    1    0   
$EndComp
$Comp
L icicle-hdmi-breakout:R_10k_0402 R27
U 1 1
P 11525 4200
F 0 "R27" H 11225 4150 60  0000 L CNN
F 1 "R_10k_0402" H 11525 4050 60  0001 C CNN
F 2 "icicle-hdmi-breakout-footprints:0402-res" H 11725 4400 60  0001 L CNN
F 3 "" H 11525 4200 50  0001 C CNN
F 4 "VISHAY" H 11725 4600 60  0001 L CNN "Manufacturer"
F 5 "CRCW040210K0FKEDHP" H 11725 4500 60  0001 L CNN "MPN"
F 6 "10k" H 11450 4200 50  0000 L CNN "Val"
F 7 "1" H 11525 4200 50  0001 C CNN "DNP"
	1    11525 4200
	0    1    1    0   
$EndComp
$Comp
L icicle-hdmi-breakout:R_10k_0402 R28
U 1 1
P 11625 4200
F 0 "R28" H 11325 4150 60  0000 L CNN
F 1 "R_10k_0402" H 11625 4050 60  0001 C CNN
F 2 "icicle-hdmi-breakout-footprints:0402-res" H 11825 4400 60  0001 L CNN
F 3 "" H 11625 4200 50  0001 C CNN
F 4 "VISHAY" H 11825 4600 60  0001 L CNN "Manufacturer"
F 5 "CRCW040210K0FKEDHP" H 11825 4500 60  0001 L CNN "MPN"
F 6 "10k" H 11550 4200 50  0000 L CNN "Val"
F 7 "1" H 11625 4200 50  0001 C CNN "DNP"
	1    11625 4200
	0    1    1    0   
$EndComp
Text Notes 10700 4250 0    50   ~ 0
DNP
Wire Wire Line
	7525 5650 9925 5650
Wire Wire Line
	7525 6000 9925 6000
Wire Wire Line
	7525 6250 9925 6250
Wire Wire Line
	7525 5900 9925 5900
Wire Wire Line
	7525 5750 9925 5750
Wire Wire Line
	7525 6150 9925 6150
Wire Wire Line
	7525 5500 9925 5500
Wire Wire Line
	7525 5400 9925 5400
Wire Wire Line
	10225 6250 11625 6250
Connection ~ 11625 6250
Wire Wire Line
	11625 6250 11800 6250
Wire Wire Line
	10225 6150 11525 6150
Connection ~ 11525 6150
Wire Wire Line
	11525 6150 11800 6150
Wire Wire Line
	10225 6000 11425 6000
Connection ~ 11425 6000
Wire Wire Line
	11425 6000 11800 6000
Wire Wire Line
	10225 5900 11325 5900
Connection ~ 11325 5900
Wire Wire Line
	11325 5900 11800 5900
Wire Wire Line
	10225 5750 11225 5750
Connection ~ 11225 5750
Wire Wire Line
	11225 5750 11800 5750
Wire Wire Line
	10225 5650 11125 5650
Connection ~ 11125 5650
Wire Wire Line
	11125 5650 11800 5650
Wire Wire Line
	10225 5500 11025 5500
Connection ~ 11025 5500
Wire Wire Line
	11025 5500 11800 5500
Wire Wire Line
	10225 5400 10925 5400
Connection ~ 10925 5400
Wire Wire Line
	10925 5400 11800 5400
$EndSCHEMATC
